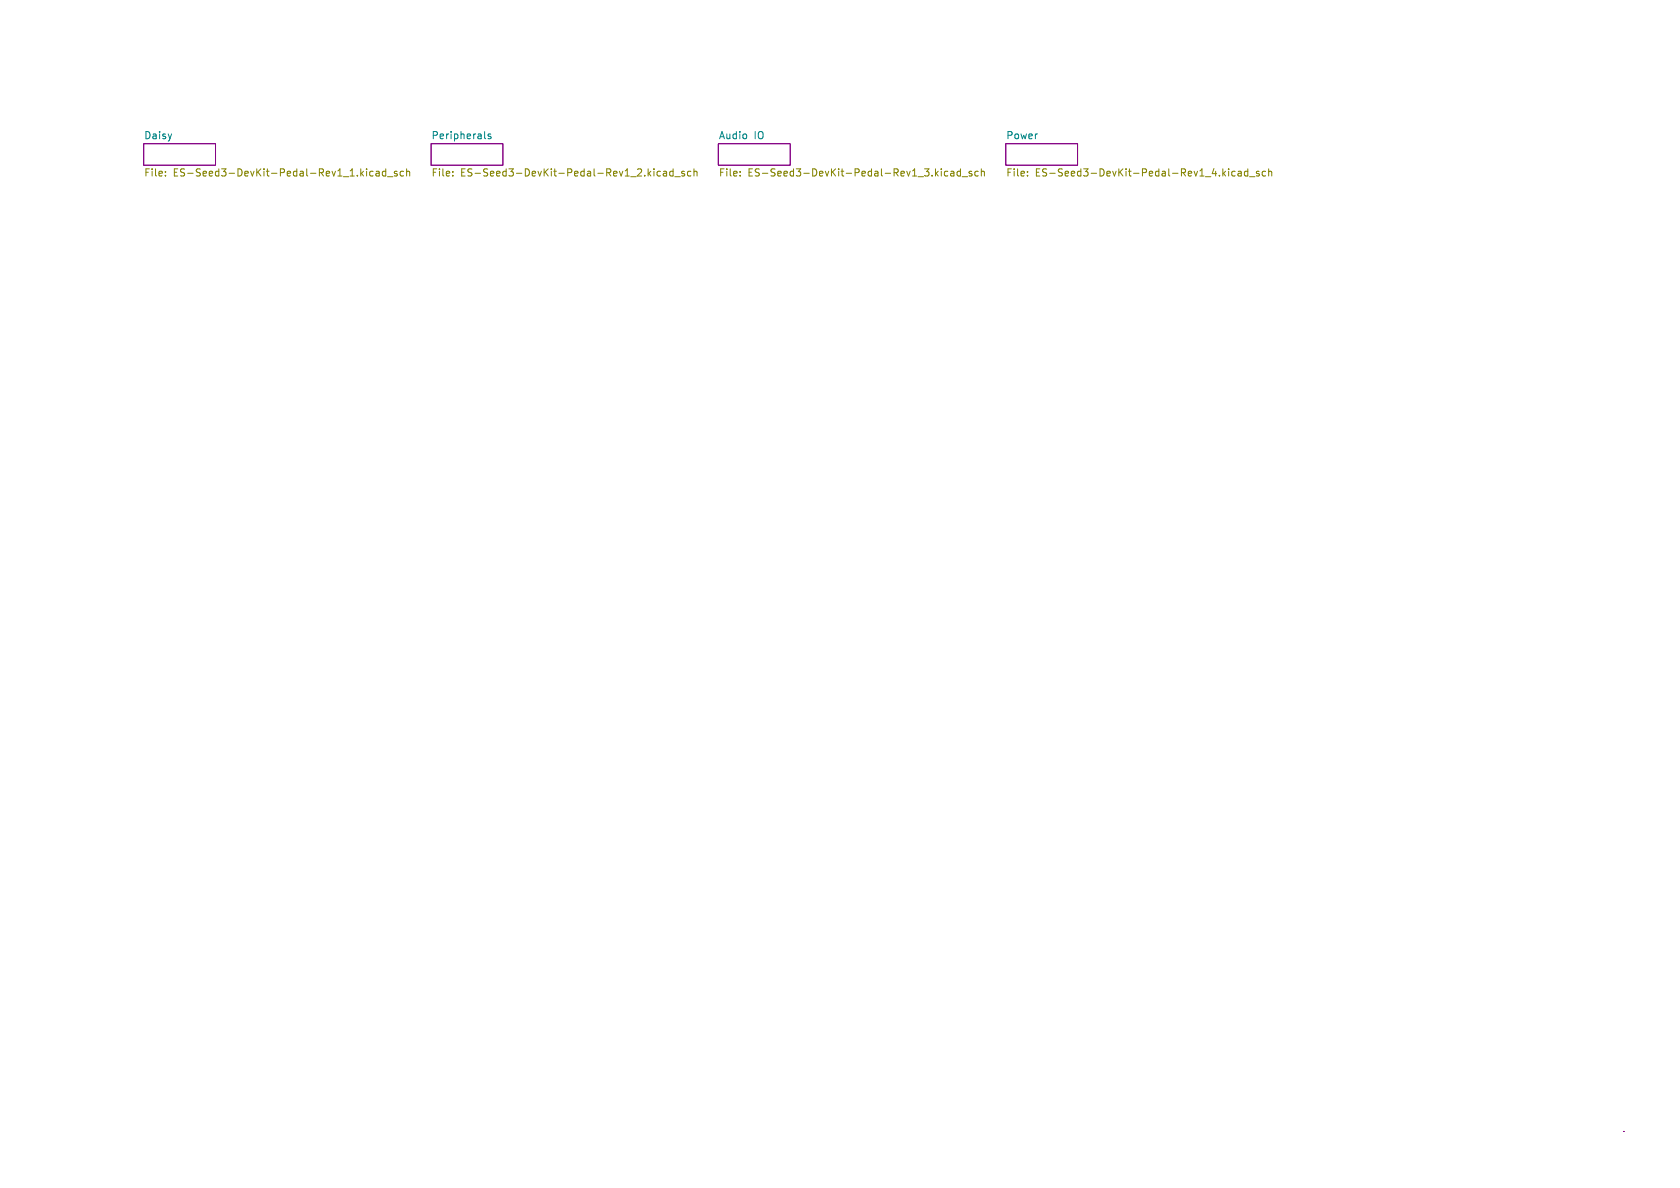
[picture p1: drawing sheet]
<svg xmlns="http://www.w3.org/2000/svg" width="297mm" height="210mm" viewBox="0 0 297 210" stroke-linecap="round" stroke-linejoin="round" font-family="sans-serif">
<path d="M0 0h297v210h-297z" fill="#fff" stroke="#fff" stroke-width=".18"/>
<path d="M287 200h.1" fill="none" stroke="#840000" stroke-width=".18"/>
<path d="M25.4 25.4h12.7v3.8h-12.7zM76.2 25.4h12.7v3.8h-12.7zM127 25.4h12.7v3.8h-12.7zM177.8 25.4h12.7v3.8h-12.7z" fill="none" stroke="#840084" stroke-width=".18"/>
<path d="M85.7 24.3l.2 .2M86.8 23.7h-.3l-.2 .2v.1l.5 .2v.3h-.5" fill="none" stroke="#008484" stroke-width=".18"/>
<g fill="none" stroke="#848400" stroke-width=".18">
<path d="M29.2 31v.1M29.2 30.3v.2M66 30.3h-.4l-.2 .2 .1 .6h.5M66.5 30.3h.5v.8M67 30.6h-.4l-.2 .2 .2 .3h.4M68.2 30.3h-.4l-.2 .2 .1 .6h.5M68.2 29.8v1.3M68.5 31.2h1M70.2 30.3h-.3l-.2 .2 .1 .1 .4 .2v.3h-.5M71.3 30.3h-.3l-.3 .2 .2 .6h.4M71.9 30.4l.2-.1h.3v.8M71.9 29.8v1.3"/>
<path d="M80 31v.1M80 30.3v.2M116.8 30.3h-.4l-.2 .2 .1 .6h.5M117.3 30.3h.5v.8M117.8 30.6h-.4l-.2 .2 .2 .3h.4M119 30.3h-.4l-.2 .2 .1 .6h.5M119 29.8v1.3M119.3 31.2h1M121 30.3h-.3l-.2 .2 .1 .1 .4 .2v.3h-.5M122.1 30.3h-.3l-.3 .2 .2 .6h.4M122.7 30.4l.2-.1h.3v.8M122.7 29.8v1.3"/>
<path d="M130.8 31v.1M130.8 30.3v.2M167.6 30.3h-.4l-.2 .2 .1 .6h.5M168.1 30.3h.5v.8M168.6 30.6h-.4l-.2 .2 .2 .3h.4M169.8 30.3h-.4l-.2 .2 .1 .6h.5M169.8 29.8v1.3M170.1 31.2h1M171.8 30.3h-.3l-.2 .2 .1 .1 .4 .2v.3h-.5M172.9 30.3h-.3l-.3 .2 .2 .6h.4M173.5 30.4l.2-.1h.3v.8M173.5 29.8v1.3"/>
<path d="M181.6 31v.1M181.6 30.3v.2M218.4 30.3h-.4l-.2 .2 .1 .6h.5M218.9 30.3h.5v.8M219.4 30.6h-.4l-.2 .2 .2 .3h.4M220.6 30.3h-.4l-.2 .2 .1 .6h.5M220.6 29.8v1.3M220.9 31.2h1M222.6 30.3h-.3l-.2 .2 .1 .1 .4 .2v.3h-.5M223.7 30.3h-.3l-.3 .2 .2 .6h.4M224.3 30.4l.2-.1h.3v.8M224.3 29.8v1.3"/>
</g>
<g font-size="1.8" fill="#008484">
<text x="25.4" y="24.7">Daisy</text>
<text x="76.2" y="24.7">Peripherals</text>
<text x="127" y="24.7">Audio</text>
<text x="133.3" y="24.7">IO</text>
<text x="177.8" y="24.7">Power</text>
</g>
<g font-size="1.8" fill="#848400">
<text x="25.4" y="31.5">File:</text>
<text x="30.6" y="31.5">ES-Seed3-DevKit-Pedal-Rev1_1.kicad_sch</text>
<text x="76.2" y="31.5">File:</text>
<text x="81.4" y="31.5">ES-Seed3-DevKit-Pedal-Rev1_2.kicad_sch</text>
<text x="127" y="31.5">File:</text>
<text x="132.2" y="31.5">ES-Seed3-DevKit-Pedal-Rev1_3.kicad_sch</text>
<text x="177.8" y="31.5">File:</text>
<text x="183" y="31.5">ES-Seed3-DevKit-Pedal-Rev1_4.kicad_sch</text>
</g>
</svg>
